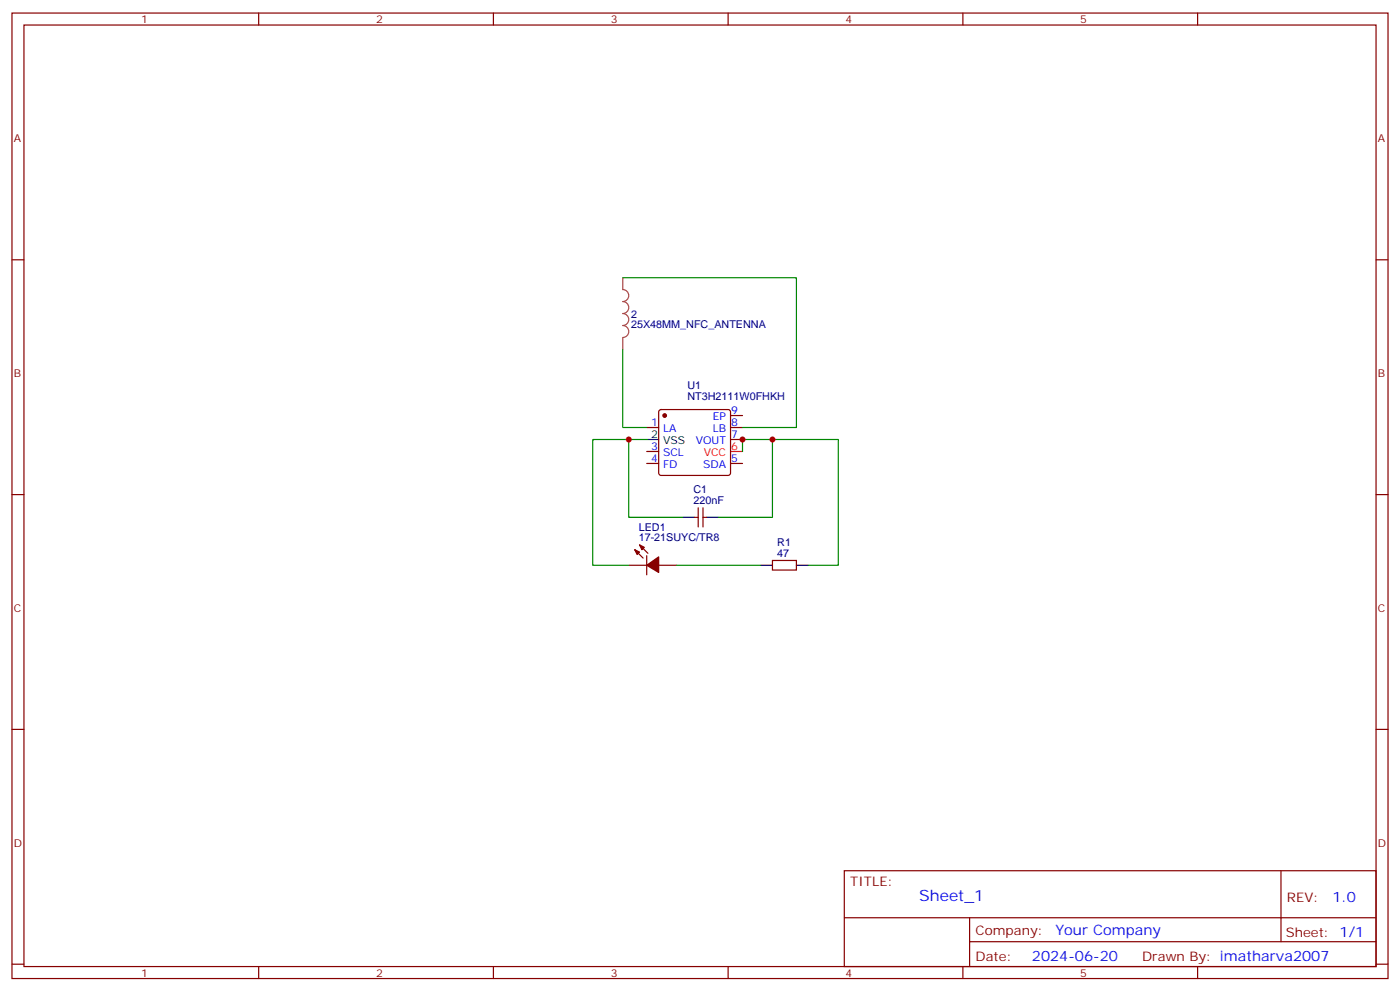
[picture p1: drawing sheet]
<svg xmlns="http://www.w3.org/2000/svg" width="412mm" height="292mm" viewBox="0 0 412 292" stroke-linecap="round" stroke-linejoin="round" font-family="sans-serif">
<g fill="none" stroke="#870000" stroke-width=".35">
<path d="M3.5 3.8h405.4v284.4h-405.4zM7.1 7.4h398.2v277.3h-398.2zM76.2 3.8v3.6M145.3 3.8v3.6M214.5 3.8v3.6M283.6 3.8v3.6M352.8 3.8v3.6M3.5 76.5h3.6M405.3 76.5h3.6M190.5 125.9h3.5M190.5 136.5h3.5M190.5 133h3.5"/>
<path d="M194.3 120.8l.4-.2h19.8l.5 .2 .2 .5v18l-.2 .5-.5 .2h-19.8l-.5-.2-.2-.5v-18zM215.2 122.4h3.5M215.2 125.9h3.5M215.2 129.4h3.5M215.2 136.5h3.5M3.5 145.7h3.6M204.6 152.4h1.1M205.7 149.5v5.7M207.1 149.5v5.7M207.1 152.4h1M405.3 145.7h3.6M185.2 166.5h5.3"/>
<path d="M187 161.9l2.4 2.5M188.4 160.5l2.5 2.4M190.5 163.7v5.6M194 166.5h5.3M227.5 165.1h7.1v2.8h-7.1zM3.5 214.8h3.6M405.3 214.8h3.6M248.7 256.4h156.6v28.3h-156.6zM377.3 256.5v20.8M248.7 270.3h156.5M285.6 277.3h119.6M285.6 270.3v14.1"/>
<path d="M3.5 284h3.6M76.2 284.7v3.5M145.3 284.7v3.5M214.5 284.7v3.5M283.6 284.7v3.5M352.8 284.7v3.5M405.3 284h3.6"/>
</g>
<path d="M215.2 133h3.5" fill="none" stroke="#f00" stroke-width=".35"/>
<path d="M190.5 129.4h3.5M201.1 152.4h3.5M208.1 152.4h3.6M224 166.5h3.5M234.6 166.5h3.5" fill="none" stroke="#000" stroke-width=".35"/>
<g fill="#870000" stroke="#870000" stroke-width=".35">
<path d="M187 161.9l1.4 .7-.7 .7z"/>
<path d="M188.4 160.5l1.4 .7-.7 .7z"/>
<path d="M190.5 166.5l3.5-2.5v4.6z"/>
<circle cx="195.8" cy="122.4" r=".53"/>
</g>
<path d="M183.4 81.8h51.2v44.1h-15.9M183.4 103v22.9h7.1M185.2 129.4h-10.6v37.1h10.6M190.5 129.4h-5.3v23h15.9M218.7 133v-3.6h8.8v23h-15.8M227.5 129.4h19.4v37.1h-8.8M199.3 166.5h24.7" fill="none" stroke="#008700" stroke-width=".35"/>
<path d="M183.4 81.8v3.5a1.76 1.76 0 0 1 1.8 1.7 1.76 1.76 0 0 1-1.8 1.8 1.76 1.76 0 0 1 1.8 1.8 1.76 1.76 0 0 1-1.8 1.7 1.76 1.76 0 0 1 1.8 1.8 1.76 1.76 0 0 1-1.8 1.8 1.76 1.76 0 0 1 1.8 1.7 1.76 1.76 0 0 1-1.8 1.8M183.4 99.5v3.5" fill="none" stroke="#a64a4a" stroke-width=".35"/>
<g fill="#c00">
<circle cx="218.7" cy="129.4" r=".88"/>
<circle cx="227.5" cy="129.4" r=".88"/>
<circle cx="185.2" cy="129.4" r=".88"/>
</g>
<text font-size="4.6" fill="#00f" x="270.8" y="265.5">Sheet_1</text>
<g font-size="4.2" fill="#00f">
<text x="392.5" y="265.7">1.0</text>
<text x="310.9" y="275.3">Your Company</text>
<text x="304" y="283.1">2024-06-20</text>
</g>
<g font-size="3.9" fill="#800">
<text x="250.5" y="261">TITLE:</text>
<text x="379.1" y="265.7">REV:</text>
<text x="287.4" y="275.2">Company:</text>
<text x="378.7" y="275.8">Sheet: 1/1</text>
<text x="287.4" y="282.9">Date:</text>
<text x="336.4" y="283">Drawn By: imatharva2007</text>
</g>
<g font-size="3.2" fill="#800">
<text x="41.6" y="6.8">1</text>
<text x="110.8" y="6.8">2</text>
<text x="179.9" y="6.8">3</text>
<text x="249.1" y="6.8">4</text>
<text x="318.2" y="6.8">5</text>
<text x="4.1" y="41.9">A</text>
<text x="405.9" y="41.9">A</text>
<text x="4.1" y="111.1">B</text>
<text x="405.9" y="111.1">B</text>
<text x="4.1" y="180.2">C</text>
<text x="405.9" y="180.2">C</text>
<text x="4.1" y="249.4">D</text>
<text x="405.9" y="249.4">D</text>
<text x="41.6" y="287.7">1</text>
<text x="110.8" y="287.7">2</text>
<text x="179.9" y="287.7">3</text>
<text x="249.1" y="287.7">4</text>
<text x="318.2" y="287.7">5</text>
</g>
<g font-size="3.2" fill="#000080">
<text x="185.9" y="93.5">2</text>
<text x="185.9" y="96.7">25X48MM_NFC_ANTENNA</text>
<text x="202.5" y="117.7">NT3H2111W0FHKH</text>
<text x="202.5" y="114.5">U1</text>
<text x="204.3" y="148.5">220nF</text>
<text x="204.3" y="145.3">C1</text>
<text x="188.1" y="159.4">17-21SUYC/TR8</text>
<text x="188.1" y="156.2">LED1</text>
<text x="229" y="160.8">R1</text>
<text x="229" y="164">47</text>
</g>
<g font-size="3.2" fill="#00f">
<text x="191.8" y="125.6">1</text>
<text x="210" y="123.8">EP</text>
<text x="215.4" y="122">9</text>
<text x="215.4" y="125.6">8</text>
<text x="195.3" y="127.3">LA</text>
<text x="204.9" y="130.8">VOUT</text>
<text x="209.9" y="127.3">LB</text>
<text x="215.4" y="129.1">7</text>
<text x="191.8" y="136.1">4</text>
<text x="191.8" y="132.6">3</text>
<text x="195.3" y="137.9">FD</text>
<text x="195.3" y="134.4">SCL</text>
<text x="207.1" y="137.9">SDA</text>
<text x="215.4" y="136.1">5</text>
</g>
<g font-size="3.2">
<text x="191.8" y="129.1">2</text>
<text x="195.3" y="130.8">VSS</text>
</g>
<g font-size="3.2" fill="#f00">
<text x="207.3" y="134.4">VCC</text>
<text x="215.4" y="132.6">6</text>
</g>
</svg>
